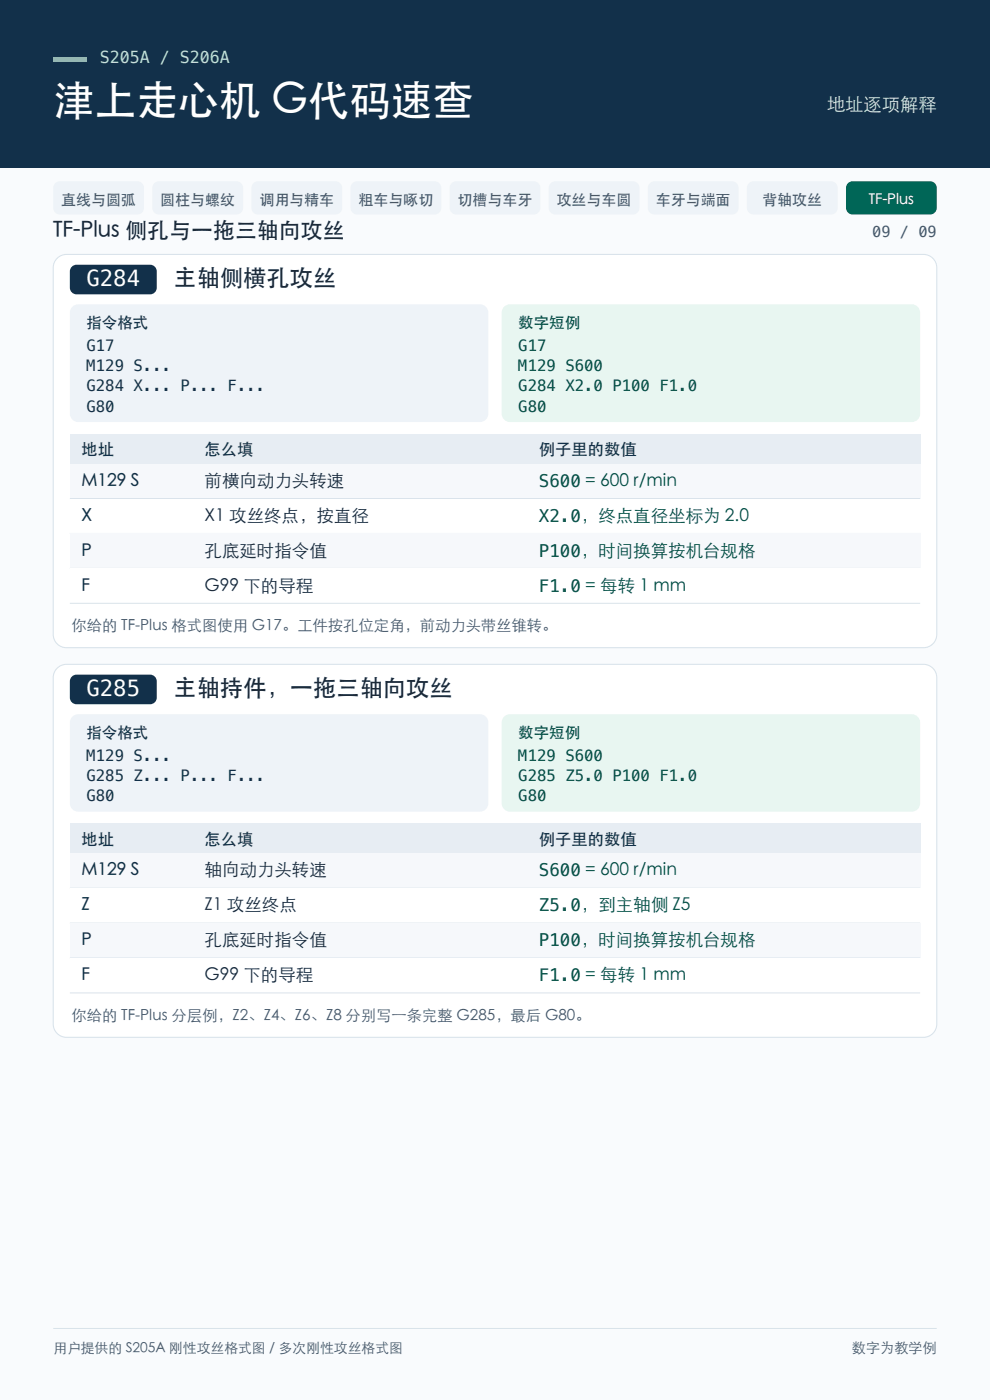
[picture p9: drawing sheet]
<svg xmlns="http://www.w3.org/2000/svg" width="210mm" height="297mm" viewBox="0 0 210 297" stroke-linecap="round" stroke-linejoin="round" font-family="sans-serif">
<path d="M0 0h210v297h-210z" fill-rule="evenodd" fill="#f9fbfd"/>
<path d="M0 0h210v35.6h-210z" fill-rule="evenodd" fill="#12304a"/>
<path d="M11.3 12.2h7v.9h-7z" fill-rule="evenodd" fill="#5fe1c4"/>
<g fill="#eef3f8">
<path d="M11.6 39l.7-.5h.4h16.4a1.41 1.41 0 0 1 1.4 1.4v4.2a1.41 1.41 0 0 1-1.4 1.4h-16.4a1.41 1.41 0 0 1-1.4-1.4v-4.2z" fill-rule="evenodd"/>
<path d="M32.6 39l.7-.5h.4h16.5a1.41 1.41 0 0 1 1.4 1.4v4.2a1.41 1.41 0 0 1-1.4 1.4h-16.5a1.41 1.41 0 0 1-1.4-1.4v-4.2z" fill-rule="evenodd"/>
<path d="M53.6 39l.7-.5h.4h16.5a1.41 1.41 0 0 1 1.4 1.4v4.2a1.41 1.41 0 0 1-1.4 1.4h-16.5a1.41 1.41 0 0 1-1.4-1.4v-4.2z" fill-rule="evenodd"/>
<path d="M74.6 39l.7-.5h.5h16.4a1.41 1.41 0 0 1 1.4 1.4v4.2a1.41 1.41 0 0 1-1.4 1.4h-16.4a1.41 1.41 0 0 1-1.4-1.4v-4.2z" fill-rule="evenodd"/>
<path d="M95.6 39l.7-.5h.5h16.4a1.41 1.41 0 0 1 1.4 1.4v4.2a1.41 1.41 0 0 1-1.4 1.4h-16.4a1.41 1.41 0 0 1-1.4-1.4v-4.2z" fill-rule="evenodd"/>
<path d="M116.7 39l.7-.5h.4h16.4a1.41 1.41 0 0 1 1.4 1.4v4.2a1.41 1.41 0 0 1-1.4 1.4h-16.4a1.41 1.41 0 0 1-1.4-1.4v-4.2z" fill-rule="evenodd"/>
<path d="M137.7 39l.7-.5h.4h16.5a1.41 1.41 0 0 1 1.4 1.4v4.2a1.41 1.41 0 0 1-1.4 1.4h-16.5a1.41 1.41 0 0 1-1.4-1.4v-4.2z" fill-rule="evenodd"/>
<path d="M158.7 39l.7-.5h.4h16.5a1.41 1.41 0 0 1 1.4 1.4v4.2a1.41 1.41 0 0 1-1.4 1.4h-16.5a1.41 1.41 0 0 1-1.4-1.4v-4.2z" fill-rule="evenodd"/>
</g>
<path d="M179.7 39l.7-.5h.5h16.4a1.41 1.41 0 0 1 1.4 1.4v4.2a1.41 1.41 0 0 1-1.4 1.4h-16.4a1.41 1.41 0 0 1-1.4-1.4v-4.2z" fill-rule="evenodd" fill="#006657"/>
<path d="M11.9 55a2.82 2.82 0 0 1 2.2-1h181.8a2.82 2.82 0 0 1 2.8 2.8v77.8a2.82 2.82 0 0 1-2.8 2.8h-181.8a2.82 2.82 0 0 1-2.8-2.8v-77.8l.1-.7z" fill-rule="evenodd" fill="#fff"/>
<path d="M11.9 55a2.82 2.82 0 0 1 2.2-1h181.8a2.82 2.82 0 0 1 2.8 2.8v77.8a2.82 2.82 0 0 1-2.8 2.8h-181.8a2.82 2.82 0 0 1-2.8-2.8v-77.8l.1-.7z" fill="none" stroke="#d9e3eb" stroke-width=".23"/>
<path d="M15.4 56.4l.8-.2h15.6a1.41 1.41 0 0 1 1.5 1.4v3.4a1.41 1.41 0 0 1-1.5 1.4h-15.6a1.41 1.41 0 0 1-1.4-1.4v-3.4l.1-.5z" fill-rule="evenodd" fill="#12304a"/>
<path d="M15.3 65.1l.8-.5h.5h85.2a1.76 1.76 0 0 1 1.8 1.7v21.5a1.76 1.76 0 0 1-1.8 1.7h-85.2a1.76 1.76 0 0 1-1.8-1.7v-21.5l.1-.4z" fill-rule="evenodd" fill="#eef3f8"/>
<path d="M106.9 65.1l.8-.5h.5h85.2a1.76 1.76 0 0 1 1.8 1.7v21.5a1.76 1.76 0 0 1-1.8 1.7h-85.2a1.76 1.76 0 0 1-1.8-1.7v-21.5l.1-.4z" fill-rule="evenodd" fill="#e8f6f1"/>
<path d="M14.8 92h180.4v6.4h-180.4z" fill-rule="evenodd" fill="#e7edf3"/>
<path d="M14.8 98.4h180.4v7.4h-180.4z" fill-rule="evenodd" fill="#f6f8fb"/>
<path d="M14.8 105.8h180.4" fill="none" stroke="#d9e3eb" stroke-width=".21"/>
<path d="M14.8 105.8h180.4v7.4h-180.4z" fill-rule="evenodd" fill="#fff"/>
<path d="M14.8 113.2h180.4" fill="none" stroke="#d9e3eb" stroke-width=".21"/>
<path d="M14.8 113.2h180.4v7.4h-180.4z" fill-rule="evenodd" fill="#f6f8fb"/>
<path d="M14.8 120.6h180.4" fill="none" stroke="#d9e3eb" stroke-width=".21"/>
<path d="M14.8 120.6h180.4v7.4h-180.4z" fill-rule="evenodd" fill="#fff"/>
<path d="M14.8 128h180.4" fill="none" stroke="#d9e3eb" stroke-width=".21"/>
<path d="M12.3 141.6l1.2-.6 .6-.1h181.8a2.82 2.82 0 0 1 2.8 2.9v73.4a2.82 2.82 0 0 1-2.8 2.9h-181.8a2.82 2.82 0 0 1-2.8-2.9v-73.4a2.82 2.82 0 0 1 1-2.2z" fill-rule="evenodd" fill="#fff"/>
<path d="M12.3 141.6l1.2-.6 .6-.1h181.8a2.82 2.82 0 0 1 2.8 2.9v73.4a2.82 2.82 0 0 1-2.8 2.9h-181.8a2.82 2.82 0 0 1-2.8-2.9v-73.4a2.82 2.82 0 0 1 1-2.2z" fill="none" stroke="#d9e3eb" stroke-width=".23"/>
<path d="M15.1 143.7l.7-.5 .4-.1h15.6a1.41 1.41 0 0 1 1.5 1.4v3.5a1.41 1.41 0 0 1-1.5 1.4h-15.6a1.41 1.41 0 0 1-1.4-1.4v-3.5z" fill-rule="evenodd" fill="#12304a"/>
<path d="M15.3 152l.8-.4 .5-.1h85.2a1.76 1.76 0 0 1 1.8 1.8v17.1a1.76 1.76 0 0 1-1.8 1.8h-85.2a1.76 1.76 0 0 1-1.8-1.8v-17.1l.1-.5z" fill-rule="evenodd" fill="#eef3f8"/>
<path d="M106.9 152l.8-.4 .5-.1h85.2a1.76 1.76 0 0 1 1.8 1.8v17.1a1.76 1.76 0 0 1-1.8 1.8h-85.2a1.76 1.76 0 0 1-1.8-1.8v-17.1l.1-.5z" fill-rule="evenodd" fill="#e8f6f1"/>
<path d="M14.8 174.7h180.4v6.3h-180.4z" fill-rule="evenodd" fill="#e7edf3"/>
<path d="M14.8 181h180.4v7.4h-180.4z" fill-rule="evenodd" fill="#f6f8fb"/>
<path d="M14.8 188.4h180.4" fill="none" stroke="#d9e3eb" stroke-width=".21"/>
<path d="M14.8 188.4h180.4v7.4h-180.4z" fill-rule="evenodd" fill="#fff"/>
<path d="M14.8 195.8h180.4" fill="none" stroke="#d9e3eb" stroke-width=".21"/>
<path d="M14.8 195.8h180.4v7.4h-180.4z" fill-rule="evenodd" fill="#f6f8fb"/>
<path d="M14.8 203.2h180.4" fill="none" stroke="#d9e3eb" stroke-width=".21"/>
<path d="M14.8 203.2h180.4v7.4h-180.4z" fill-rule="evenodd" fill="#fff"/>
<path d="M14.8 210.6h180.4M11.3 281.8h187.4" fill="none" stroke="#d9e3eb" stroke-width=".21"/>
<text font-size="8.8" fill="#fff" x="11.3" y="24.3">津上走心机 G代码速查</text>
<g font-size="4.9" fill="#1b2938">
<text x="36.8" y="60.7">主轴侧横孔攻丝</text>
<text x="36.8" y="147.7">主轴持件，一拖三轴向攻丝</text>
</g>
<text font-size="4.7" fill="#1b2938" x="11.3" y="50.4">TF-Plus 侧孔与一拖三轴向攻丝</text>
<g font-size="4.7" fill="#fff">
<text x="18.3" y="60.7">G284</text>
<text x="18.3" y="147.7">G285</text>
</g>
<text font-size="3.9" fill="#d3e7ef" x="175.4" y="23.6">地址逐项解释</text>
<g font-size="3.7" fill="#12304a">
<text x="17.3" y="103.3">M129 S</text>
<text x="17.3" y="110.7">X</text>
<text x="17.3" y="118.1">P</text>
<text x="17.3" y="125.5">F</text>
<text x="17.3" y="185.9">M129 S</text>
<text x="17.3" y="193.3">Z</text>
<text x="17.3" y="200.7">P</text>
<text x="17.3" y="208.1">F</text>
</g>
<g font-size="3.7" fill="#1b2938">
<text x="43.4" y="103.3">前横向动力头转速</text>
<text x="43.4" y="110.7">X1 攻丝终点，按直径</text>
<text x="43.4" y="118.1">孔底延时指令值</text>
<text x="43.4" y="125.5">G99 下的导程</text>
<text x="43.4" y="185.9">轴向动力头转速</text>
<text x="43.4" y="193.3">Z1 攻丝终点</text>
<text x="43.4" y="200.7">孔底延时指令值</text>
<text x="43.4" y="208.1">G99 下的导程</text>
</g>
<g font-size="3.7" fill="#004d42">
<text x="114.3" y="103.3">S600 = 600 r/min</text>
<text x="114.3" y="110.7">X2.0，终点直径坐标为 2.0</text>
<text x="114.3" y="118.1">P100，时间换算按机台规格</text>
<text x="114.3" y="125.5">F1.0 = 每转 1 mm</text>
<text x="114.3" y="185.9">S600 = 600 r/min</text>
<text x="114.3" y="193.3">Z5.0，到主轴侧 Z5</text>
<text x="114.3" y="200.7">P100，时间换算按机台规格</text>
<text x="114.3" y="208.1">F1.0 = 每转 1 mm</text>
</g>
<text font-size="3.5" fill="#bbe3e0" x="21.2" y="13.4">S205A / S206A</text>
<g font-size="3.5" fill="#12304a">
<text x="17.3" y="96.5">地址</text>
<text x="43.4" y="96.5">怎么填</text>
<text x="114.3" y="96.5">例子里的数值</text>
<text x="17.3" y="179.2">地址</text>
<text x="43.4" y="179.2">怎么填</text>
<text x="114.3" y="179.2">例子里的数值</text>
</g>
<g font-size="3.3" fill="#12304a">
<text x="18.3" y="69.5">指令格式</text>
<text x="18.3" y="74.4">G17</text>
<text x="18.3" y="78.7">M129 S...</text>
<text x="18.3" y="83">G284 X... P... F...</text>
<text x="18.3" y="87.3">G80</text>
<text x="18.3" y="156.5">指令格式</text>
<text x="18.3" y="161.4">M129 S...</text>
<text x="18.3" y="165.7">G285 Z... P... F...</text>
<text x="18.3" y="170">G80</text>
</g>
<g font-size="3.3" fill="#004d42">
<text x="109.9" y="69.5">数字短例</text>
<text x="109.9" y="74.4">G17</text>
<text x="109.9" y="78.7">M129 S600</text>
<text x="109.9" y="83">G284 X2.0 P100 F1.0</text>
<text x="109.9" y="87.3">G80</text>
<text x="109.9" y="156.5">数字短例</text>
<text x="109.9" y="161.4">M129 S600</text>
<text x="109.9" y="165.7">G285 Z5.0 P100 F1.0</text>
<text x="109.9" y="170">G80</text>
</g>
<g font-size="3.2" fill="#45576b">
<text x="13" y="43.4">直线与圆弧</text>
<text x="34" y="43.4">圆柱与螺纹</text>
<text x="55" y="43.4">调用与精车</text>
<text x="76" y="43.4">粗车与啄切</text>
<text x="97.1" y="43.4">切槽与车牙</text>
<text x="118.1" y="43.4">攻丝与车圆</text>
<text x="139.1" y="43.4">车牙与端面</text>
<text x="161.7" y="43.4">背轴攻丝</text>
<text x="185" y="50.3">09 / 09</text>
<text x="15.2" y="133.9">你给的 TF-Plus 格式图使用 G17。工件按孔位定角，前动力头带丝锥转。</text>
<text x="15.2" y="216.6">你给的 TF-Plus 分层例，Z2、Z4、Z6、Z8 分别写一条完整 G285，最后 G80。</text>
</g>
<text font-size="3.2" fill="#fff" x="184.3" y="43.4">TF-Plus</text>
<text font-size="3" fill="#45576b" x="180.7" y="286.9">数字为教学例</text>
<text font-size="2.9" fill="#45576b" x="11.3" y="286.9">用户提供的 S205A 刚性攻丝格式图 / 多次刚性攻丝格式图</text>
</svg>
